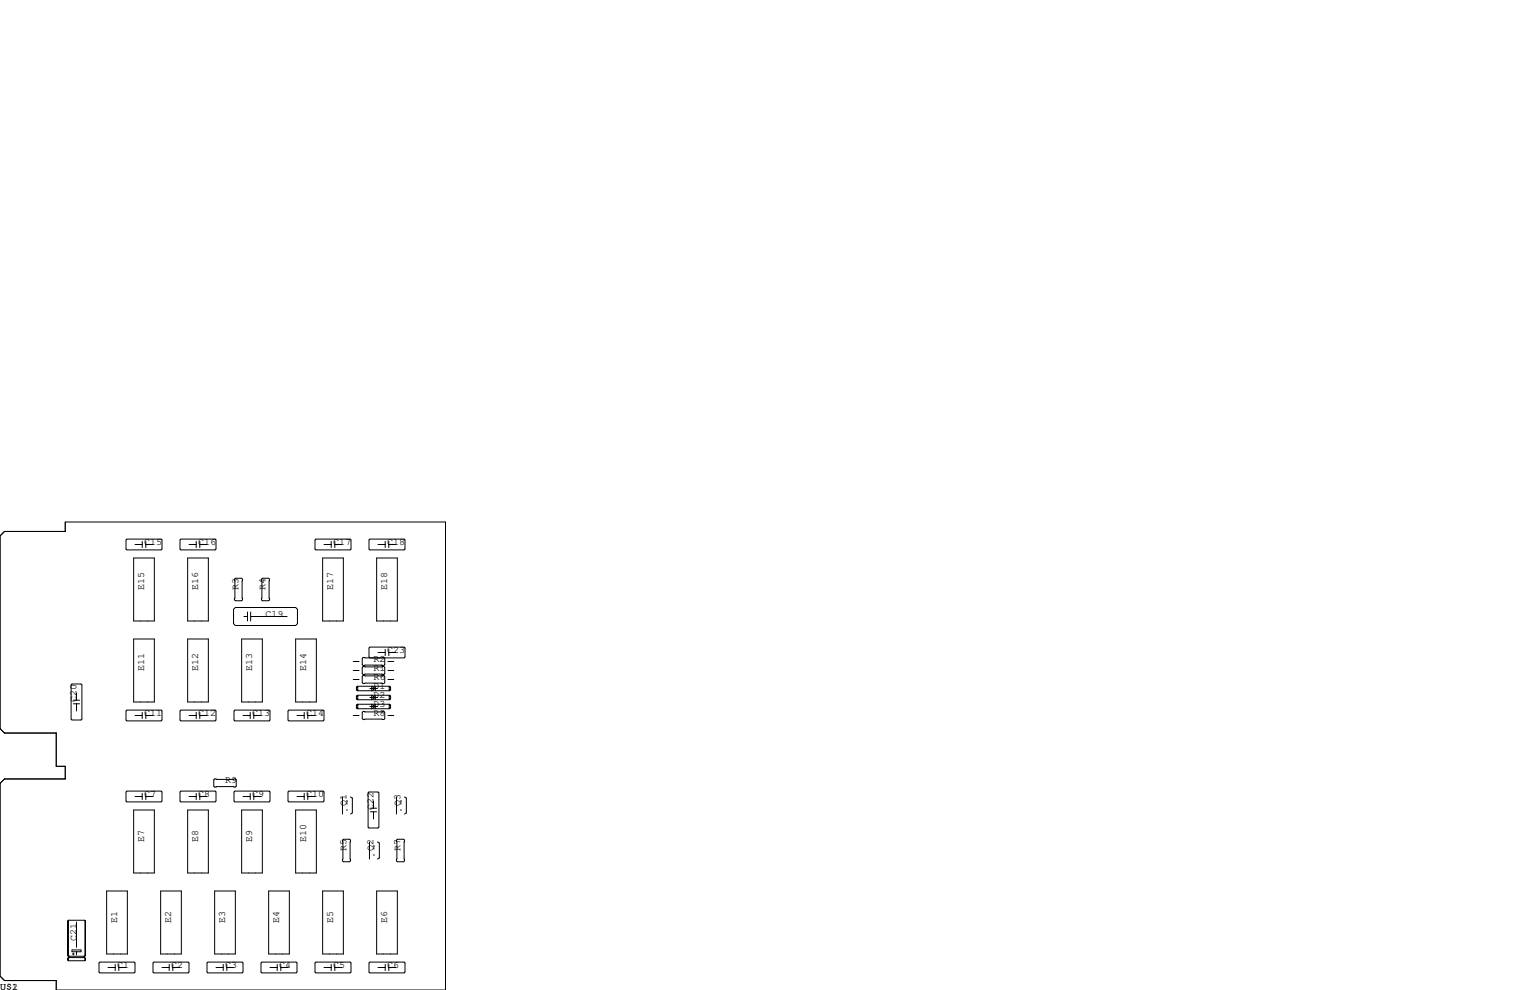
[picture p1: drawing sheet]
<svg xmlns="http://www.w3.org/2000/svg" width="432mm" height="279mm" viewBox="0 0 432 279" stroke-linecap="round" stroke-linejoin="round" font-family="sans-serif">
<g fill="none" stroke="#000" stroke-width=".28">
<path d="M0 151.3l1.3-1.3h17.1v-2.7h107.3v132.1h-109.8v-2.7h-14.6l-1.3-1.2v-54.4l1.3-1.3h17.1v-3.5h-2.5v-9.4h-14.6l-1.3-1.3zM35.6 152.4l.2-.3h9.7l.2 .3v2.5l-.2 .3h-9.7l-.2-.3zM37.7 157.5h5.9v17.8h-5.9zM38.1 153.7h2M40.1 152.8v1.8M41.1 152.8v1.8M41.1 153.7h2.1M50.8 152.4l.3-.3h9.6l.3 .3v2.5l-.3 .3h-9.6l-.3-.3zM53 157.5h5.8v17.8h-5.8zM53.3 153.7h2.1M55.4 152.8v1.8M56.4 152.8v1.8"/>
<path d="M56.4 153.7h2M89.2 152.1h9.6l.3 .3v2.5l-.3 .3h-9.6l-.3-.3v-2.5zM91.1 157.5h5.8v17.8h-5.8zM91.4 153.7h2.1M93.5 152.8v1.8M94.5 152.8v1.8M94.5 153.7h2M104.1 152.4l.3-.3h9.6l.3 .3v2.5l-.3 .3h-9.6l-.3-.3zM106.3 157.5h5.8v17.8h-5.8zM106.7 153.7h2M108.7 152.8v1.8M109.7 152.8v1.8"/>
<path d="M109.7 153.7h2.1M65.9 172l.5-.6h17l.5 .6v4l-.5 .5h-17l-.5-.5zM66.2 163.4l.2-.2h1.8l.3 .2v5.9l-.3 .2h-1.8l-.2-.2zM68.8 174h1.1M69.9 172.7v2.6M70.7 172.7v2.6M70.7 174h10.3M73.8 163.4l.2-.2h1.8l.3 .2v5.9l-.3 .2h-1.8l-.2-.2zM20.3 193h2.6l.2 .3v9.6l-.2 .3h-2.6l-.2-.3v-9.6zM20.7 198.6h1.8M20.7 197.6h1.8M21.6 195.6v2"/>
<path d="M21.6 198.6v2.1M37.7 180.3h5.9v17.8h-5.9zM53 180.3h5.8v17.8h-5.8zM68.2 180.3h5.8v17.8h-5.8zM83.4 180.3h5.9v17.8h-5.9zM99.7 186.7h1.6M99.7 189.2h1.6M99.7 191.8h1.6M100.6 199.8l.4 .2M100.6 193.9v.8M100.6 196.5v.7M100.6 199v.8"/>
<path d="M100.6 199h.4M100.6 199.8h.4M100.6 197.2l.4 .3M100.6 196.5h.4M100.6 197.2h.4M100.6 194.7l.4 .2M100.6 193.9h.4M100.6 194.7h.4M100.7 199.8l.3 .1M100.7 197.2l.3 .2M100.7 194.7l.3 .1M101 198.8l-.4 .2"/>
<path d="M101 193.7v1.2M101 196.2v1.3M101 198.8v1.2M101 198.9l-.3 .1M101 196.2l-.4 .3M101 196.3l-.3 .2M101 193.7l-.4 .2M101 193.8l-.3 .1M102.5 188.1h5.8l.3 .2v1.8l-.3 .3h-5.8l-.3-.3v-1.8zM102.5 190.6h5.8l.3 .3v1.8l-.3 .2h-5.8l-.3-.2v-1.8zM104.4 185.7l-.3-.3v-2.5l.3-.3h9.6l.3 .3v2.5l-.3 .3-11.5-.2-.3 .3v1.8l.3 .2h5.8l.3-.2v-1.8l-.3-.3-.5 .2M104.4 199.4h2.2"/>
<path d="M104.4 196.8h2.2M104.4 194.3h2.2M104.9 193.7l1 .6-1 .6zM104.9 196.2l1 .6-1 .7zM104.9 198.8l1 .6-1 .6zM105.9 193.7v1.2M105.9 196.2v1.3M105.9 198.8v1.2M106.7 184.1h2M108.7 183.3v1.7M109.5 186.7h1.6M109.5 189.2h1.6"/>
<path d="M109.5 191.8h1.6M109.7 183.3v1.7M109.7 184.1h2.1M109.9 198.8h-8.9M109.9 196.2h-8.9M109.9 193.7h-8.9M109.9 193.7v1.2M109.9 196.2v1.3M109.9 198.8v1.2M109.9 198.8l.3 .2M109.9 199h.3M109.9 199.8h.3"/>
<path d="M109.9 198.9l.2 .1M109.9 196.2l.3 .3M109.9 196.5h.3M109.9 197.2h.3M109.9 196.3l.2 .2M109.9 197.5h-8.9M109.9 193.7l.3 .2M109.9 193.9h.3M109.9 194.7h.3M109.9 193.8l.2 .1M109.9 194.9h-8.9M110.1 199.8l-.2 .1"/>
<path d="M110.1 197.2l-.2 .2M110.1 194.7l-.2 .1M110.2 199.8l-.3 .2M110.2 193.9v.8M110.2 196.5v.7M110.2 199v.8M110.2 197.2l-.3 .3M110.2 194.7l-.3 .2M35.6 200.7l.2-.3h9.7l.2 .3v2.5l-.2 .3h-9.7l-.2-.3zM38.1 201.9h2M40.1 201v1.8M41.1 201v1.8"/>
<path d="M41.1 201.9h2.1M51.1 200.4h9.6l.3 .3v2.5l-.3 .3h-9.6l-.3-.3v-2.5zM53.3 201.9h2.1M55.4 201v1.8M56.4 201v1.8M56.4 201.9h2M60.6 219.8h5.8l.3 .3v1.8l-.3 .2h-5.8l-.3-.2v-1.8zM66.3 200.4h9.6l.3 .3v2.5l-.3 .3h-9.6l-.3-.3v-2.5zM68.6 201.9h2M70.6 201v1.8M71.6 201v1.8M71.6 201.9h2.1"/>
<path d="M81.5 200.4h9.7l.2 .3v2.5l-.2 .3h-9.7l-.2-.3v-2.5zM83.8 201.9h2.1M85.9 201v1.8M86.9 201v1.8M86.9 201.9h2M99.7 201.9h1.6M102.5 200.8h5.8l.3 .2v1.8l-.3 .3h-5.8l-.3-.3v-1.8zM109.5 201.9h1.6M109.9 200h-8.9M35.6 223.5l.2-.2h9.7l.2 .2v2.6l-.2 .2h-9.7l-.2-.2zM37.7 228.6h5.9v17.8h-5.9zM38.1 224.8h2"/>
<path d="M40.1 223.9v1.8M41.1 224.8h2.1M41.1 223.9v1.8M51.1 223.3h9.6l.3 .2v2.6l-.3 .2h-9.6l-.3-.2v-2.6zM53 228.6h5.8v17.8h-5.8zM53.3 224.8h2.1M55.4 223.9v1.8M56.4 224.8h2M56.4 223.9v1.8M66 223.5l.3-.2h9.6l.3 .2v2.6l-.3 .2h-9.6l-.3-.2zM68.2 228.6h5.8v17.8h-5.8zM68.6 224.8h2"/>
<path d="M70.6 223.9v1.8M71.6 224.8h2.1M71.6 223.9v1.8M81.5 223.3h9.7l.2 .2v2.6l-.2 .2h-9.7l-.2-.2v-2.6zM83.4 228.6h5.9v17.8h-5.9zM83.8 224.8h2.1M85.9 223.9v1.8M86.9 224.8h2M86.9 223.9v1.8M96.6 237.1l.3-.2h1.8l.2 .2v5.9l-.2 .2h-1.8l-.3-.2zM96.7 224.9v4.8M97.9 225.9v.3"/>
<path d="M97.9 228.5v.2M98.9 224.9l.5 .3v4.2l-.5 .3M104.1 223.5h2.6l.2 .3v9.6l-.2 .3h-2.6l-.2-.3v-9.6zM104.3 237.6v4.8M104.5 228.1h1.8M104.5 229.1h1.8M105.4 226.1v2M105.4 229.1v2M105.5 238.6v.3M106.5 237.6l.6 .3v4.2l-.6 .3M111.9 237.1l.2-.2h1.8l.3 .2v5.9l-.3 .2h-1.8l-.2-.2zM111.9 224.9v4.8"/>
<path d="M113.2 225.9v.3M113.2 228.5v.2M114.1 224.9l.6 .3v4.2l-.5 .3M19.2 260v9.6M19.3 259.7l-.2 .3v9.6l.2 .3h4.6M19.3 259.7v11.4M19.3 259.7l4.7 .1M24 259.8l.1 9.8M24 259.8v9.9M24.1 260v9.6M30.1 251.5h5.8v17.7h-5.8zM45.3 251.5h5.9v17.7h-5.9z"/>
<path d="M60.6 251.5h5.8v17.7h-5.8zM75.8 251.5h5.9v17.7h-5.9zM91.1 251.5h5.8v17.7h-5.8zM105.5 241.2v.2M106.3 251.5h5.8v17.7h-5.8zM19.2 270.5v.4M19.4 270v.1M19.6 269.9v.4M20.3 268.1h2.6v.5h-2.6zM20.4 269.2h.6M20.7 269v.5M21.6 260.2v7.1"/>
<path d="M21.6 268.6v.9M23.7 269.9v.4M23.8 269.9v.4M23.9 270.3l.2 .2v.4M23.9 270.3h-4.6l-.2 .2v.4l.2 .2M24 270.4v.6M24.1 270.5v.4M24.1 270.9l-.2 .2h-4.6M24.1 269.6l-.2 .3M28.2 271.5h9.6l.3 .3v2.5l-.3 .3h-9.6l-.3-.3v-2.5zM30.5 273h2M32.5 272.2v1.7"/>
<path d="M33.5 273h2.1M33.5 272.2v1.7M43.2 271.8l.2-.3h9.7l.2 .3v2.5l-.2 .3h-9.7l-.2-.3zM45.7 273h2.1M47.8 272.2v1.7M48.8 273h2M48.8 272.2v1.7M58.4 271.8l.3-.3h9.6l.3 .3v2.5l-.3 .3h-9.6l-.3-.3zM61 273h2M63 272.2v1.7M64 273h2M64 272.2v1.7"/>
<path d="M73.7 271.8l.2-.3h9.7l.2 .3v2.5l-.2 .3h-9.7l-.2-.3zM76.2 273h2M78.2 272.2v1.7M79.2 273h2.1M79.2 272.2v1.7M88.9 271.8l.3-.3h9.6l.3 .3v2.5l-.3 .3h-9.6l-.3-.3zM91.4 273h2.1M93.5 272.2v1.7M94.5 273h2M94.5 272.2v1.7M104.1 271.8l.3-.3h9.6l.3 .3v2.5l-.3 .3h-9.6l-.3-.3zM106.7 273h2"/>
<path d="M108.7 272.2v1.7M109.7 273h2.1M109.7 272.2v1.7"/>
</g>
<g font-size="2.8">
<text x="40.6" y="153.7">C15</text>
<text x="55.9" y="153.7">C16</text>
<text x="94" y="153.7">C17</text>
<text x="109.2" y="153.7">C18</text>
<text x="40.6" y="166.4" transform="rotate(-90 40.6 166.4)">E15</text>
<text x="55.9" y="166.4" transform="rotate(-90 55.9 166.4)">E16</text>
<text x="67.3" y="166.4" transform="rotate(-90 67.3 166.4)">R3</text>
<text x="74.9" y="166.4" transform="rotate(-90 74.9 166.4)">R4</text>
<text x="94" y="166.4" transform="rotate(-90 94 166.4)">E17</text>
<text x="109.2" y="166.4" transform="rotate(-90 109.2 166.4)">E18</text>
<text x="74.9" y="174">C19</text>
<text x="109.2" y="184.1">C23</text>
<text x="40.6" y="189.2" transform="rotate(-90 40.6 189.2)">E11</text>
<text x="55.9" y="189.2" transform="rotate(-90 55.9 189.2)">E12</text>
<text x="71.1" y="189.2" transform="rotate(-90 71.1 189.2)">E13</text>
<text x="86.4" y="189.2" transform="rotate(-90 86.4 189.2)">E14</text>
<text x="105.4" y="186.7">R2</text>
<text x="105.4" y="189.2">R1</text>
<text x="105.4" y="191.8">R6</text>
<text x="105.4" y="196.8">D2</text>
<text x="105.4" y="194.3">D1</text>
<text x="21.6" y="198.1" transform="rotate(-90 21.6 198.1)">C20</text>
<text x="40.6" y="201.9">C11</text>
<text x="55.9" y="201.9">C12</text>
<text x="71.1" y="201.9">C13</text>
<text x="86.4" y="201.9">C14</text>
<text x="105.4" y="199.4">D3</text>
<text x="105.4" y="201.9">R8</text>
<text x="63.5" y="221">R9</text>
<text x="40.6" y="224.8">C7</text>
<text x="55.9" y="224.8">C8</text>
<text x="71.1" y="224.8">C9</text>
<text x="86.4" y="224.8">C10</text>
<text x="97.8" y="227.3" transform="rotate(-90 97.8 227.3)">Q1</text>
<text x="113" y="227.3" transform="rotate(-90 113 227.3)">Q3</text>
<text x="105.4" y="228.6" transform="rotate(-90 105.4 228.6)">C22</text>
<text x="40.6" y="237.5" transform="rotate(-90 40.6 237.5)">E7</text>
<text x="55.9" y="237.5" transform="rotate(-90 55.9 237.5)">E8</text>
<text x="71.1" y="237.5" transform="rotate(-90 71.1 237.5)">E9</text>
<text x="86.4" y="237.5" transform="rotate(-90 86.4 237.5)">E10</text>
<text x="97.8" y="240" transform="rotate(-90 97.8 240)">R5</text>
<text x="105.4" y="240" transform="rotate(-90 105.4 240)">Q2</text>
<text x="113" y="240" transform="rotate(-90 113 240)">R7</text>
<text x="33" y="260.3" transform="rotate(-90 33 260.3)">E1</text>
<text x="48.3" y="260.3" transform="rotate(-90 48.3 260.3)">E2</text>
<text x="63.5" y="260.3" transform="rotate(-90 63.5 260.3)">E3</text>
<text x="78.7" y="260.3" transform="rotate(-90 78.7 260.3)">E4</text>
<text x="94" y="260.3" transform="rotate(-90 94 260.3)">E5</text>
<text x="109.2" y="260.3" transform="rotate(-90 109.2 260.3)">E6</text>
<text x="21.6" y="265.4" transform="rotate(-90 21.6 265.4)">C21</text>
<text x="33" y="273">C1</text>
<text x="48.3" y="273">C2</text>
<text x="63.5" y="273">C3</text>
<text x="78.7" y="273">C4</text>
<text x="94" y="273">C5</text>
<text x="109.2" y="273">C6</text>
<text x="0" y="279.4">U$1</text>
<text x="3.4" y="279.4">2</text>
</g>
</svg>
